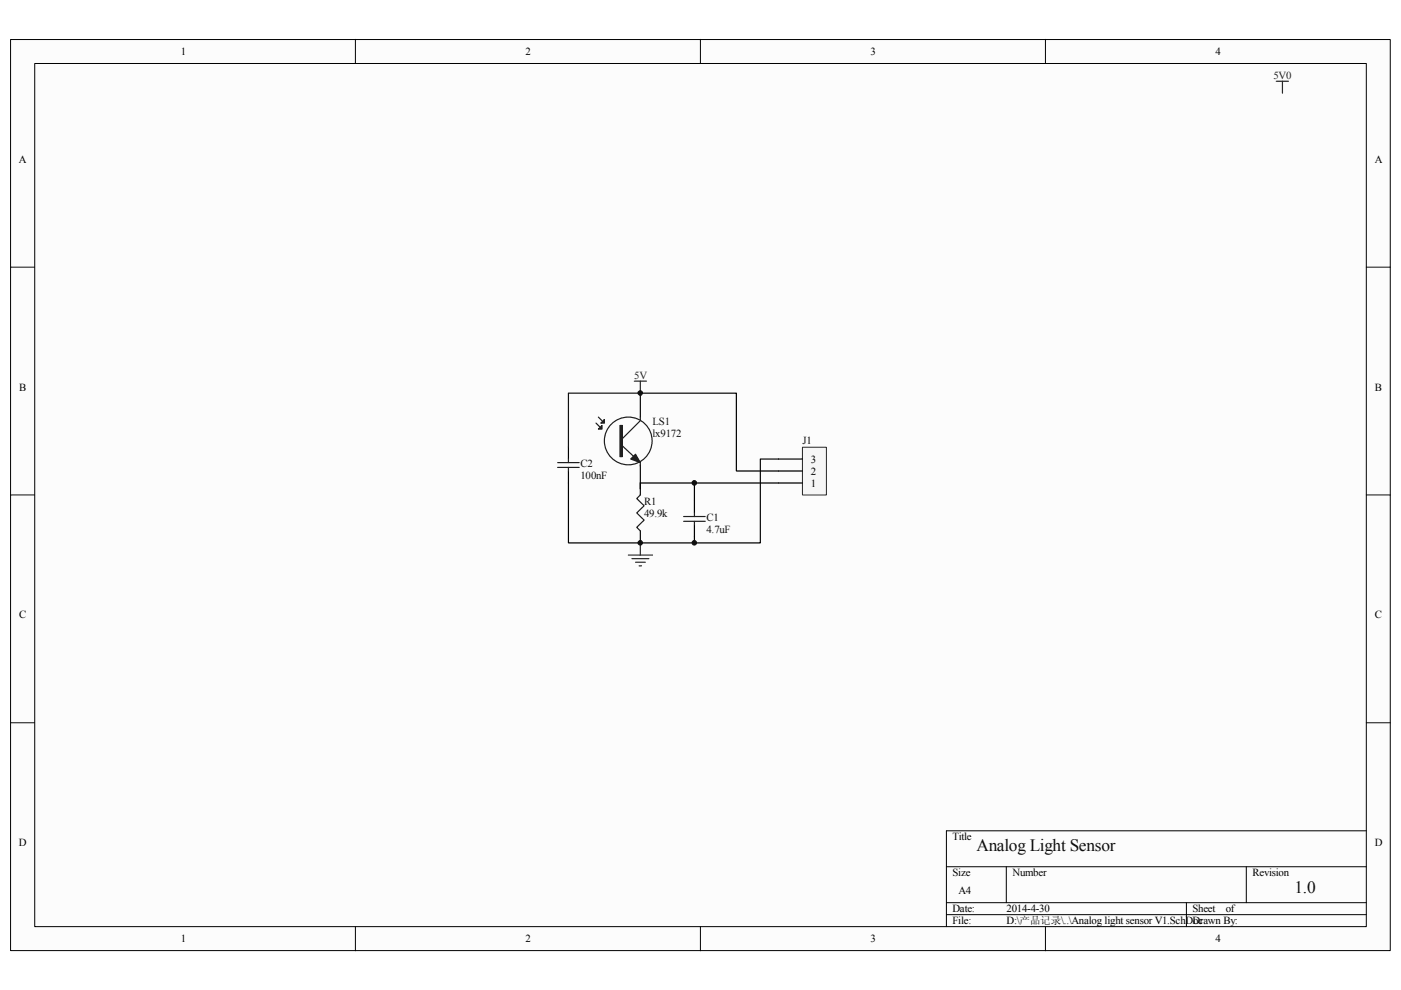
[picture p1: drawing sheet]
<svg xmlns="http://www.w3.org/2000/svg" width="297mm" height="210mm" viewBox="0 0 297 210" stroke-linecap="round" stroke-linejoin="round" font-family="sans-serif">
<path d="M2.3 8.4h292.5v193.1h-292.5z" fill="#fcfcfc"/>
<path d="M2.2 8.4h292.6v193.1h-292.6z" fill="none" stroke="#000" stroke-width=".21"/>
<path d="M7.4 13.5h282.3v183h-282.3z" fill="#fcfcfc"/>
<g fill="none" stroke="#000" stroke-width=".21">
<path d="M7.4 13.5h282.3v183h-282.3zM75.3 8.3v5.1M148.5 8.3v5.1M221.7 8.3v5.1M2.2 56.6h5.1M289.7 56.6h5.1M2.2 104.9h5.1M289.7 104.9h5.1M2.2 153.2h5.1M289.7 153.2h5.1M289.7 176.1h-89v20.4M75.3 196.5v5.1"/>
<path d="M148.5 196.5v5.1M200.7 183.8h89M200.7 191.4h89M200.7 193.9h89M213.4 183.8v7.6M221.7 196.5v5.1M251.5 191.4v5.1M264.2 183.8v7.6"/>
</g>
<path d="M120.5 94.8v2.5M120.5 99.9v2.5M135.8 83.4v5M135.8 98.6v6.3M135.8 112.6v2.5M147.2 106.2v2.6M147.2 111.3v2.5" fill="none" stroke="#000" stroke-width=".25"/>
<path d="M118.2 99.1h4.6M118.2 98.1h4.6M120.5 97.3v.8M120.5 99.1v.8M126.4 89.7l.7 .8M126.9 88.4l.7 .8M135.8 104.9l-.8 .8 1.6 1.5-1.6 1.6 1.6 1.5-1.6 1.5 .8 .8M144.9 110.5h4.6M144.9 109.5h4.6M147.2 108.8v.7M147.2 110.5v.8" fill="none" stroke="#1c1c1c" stroke-width=".25"/>
<path d="M270.6 17.2h2.6M271.9 17.2v2.6M134.5 80.8h2.6M135.8 80.8v2.6M133.2 117.7h5.1M134 118.4h3.6M134.7 119.2h2.1M135.5 120h.5M135.8 115.1v2.6" fill="none" stroke="#262626" stroke-width=".25"/>
<path d="M135.8 83.4h-15.3v11.4" fill="none" stroke="#0e0e0e" stroke-width=".25"/>
<path d="M131.4 90.2h.5v6.6h-.5z" fill-rule="evenodd" fill="#1c1c1c"/>
<path d="M131.4 90.2h.5v6.6h-.5zM131.9 94.5l3.9 3.6v.7M135.8 88.4v.8l-3.9 3.8" fill="none" stroke="#1c1c1c" stroke-width=".25"/>
<path d="M133.7 97.3l1-1 1.1 1.8z" fill="#1c1c1c"/>
<g fill="none" stroke="#1c1c1c" stroke-width=".25">
<path d="M133.7 97.3l1-1 1.1 1.8z"/>
<circle cx="133.2" cy="93.5" r="5.1"/>
</g>
<path d="M127.4 89.7l.7-.8v.8z" fill="#1c1c1c"/>
<path d="M127.4 89.7l.7-.8v.8z" fill="none" stroke="#1c1c1c" stroke-width=".25"/>
<path d="M126.9 91l.7-.8v.8z" fill="#1c1c1c"/>
<path d="M126.9 91l.7-.8v.8z" fill="none" stroke="#1c1c1c" stroke-width=".25"/>
<path d="M120.5 102.4v12.7h26.7v-1.3M135.8 102.4h29.3M147.2 102.4v3.8" fill="none" stroke="#000" stroke-width=".25"/>
<path d="M170.2 94.9h5v10h-5z" fill="#f5f5f5"/>
<path d="M170.1 94.8h5.1v10.1h-5.1z" fill="none" stroke="#262626" stroke-width=".21"/>
<path d="M135.8 83.4h20.3v16.5h14M170.1 97.3h-8.9v17.8h-14M165.1 102.4h5" fill="none" stroke="#000" stroke-width=".25"/>
<circle cx="135.7" cy="115.1" r=".48" fill="#0e0e0e"/>
<circle cx="135.7" cy="115.1" r=".48" fill="none" stroke="#0e0e0e" stroke-width=".21"/>
<circle cx="135.7" cy="83.3" r=".48" fill="#0e0e0e"/>
<circle cx="135.7" cy="83.3" r=".48" fill="none" stroke="#0e0e0e" stroke-width=".21"/>
<circle cx="147.2" cy="115.1" r=".49" fill="#0e0e0e"/>
<circle cx="147.2" cy="115.1" r=".49" fill="none" stroke="#0e0e0e" stroke-width=".21"/>
<circle cx="147.2" cy="102.4" r=".49" fill="#0e0e0e"/>
<circle cx="147.2" cy="102.4" r=".49" fill="none" stroke="#0e0e0e" stroke-width=".21"/>
<g font-size="3.7" fill="#0e0e0e">
<text x="207" y="180.4">Analog Light Sensor</text>
<text x="274.4" y="189.3">1.0</text>
</g>
<g font-size="2.3">
<text x="38.3" y="11.6">1</text>
<text x="111.4" y="11.6">2</text>
<text x="184.6" y="11.6">3</text>
<text x="257.7" y="11.6">4</text>
<text x="4" y="34.5">A</text>
<text x="291.5" y="34.5">A</text>
<text x="4.1" y="82.8">B</text>
<text x="291.5" y="82.8">B</text>
<text x="171.9" y="100.6">2</text>
<text x="171.9" y="98.1">3</text>
<text x="171.9" y="103.2">1</text>
<text x="4.1" y="131.1">C</text>
<text x="291.5" y="131.1">C</text>
<text x="4" y="179.4">D</text>
<text x="201.9" y="178.1">Title</text>
<text x="291.5" y="179.4">D</text>
<text x="201.9" y="185.8">Size</text>
<text x="214.7" y="185.8">Number</text>
<text x="265.6" y="185.8">Revision</text>
<text x="203.2" y="189.6">A4</text>
<text x="201.9" y="193.4">Date:</text>
<text x="201.9" y="196">File:</text>
<text x="213.4" y="193.4">2014-4-30</text>
<text x="213.4" y="196">D:\产产产产\..\Analog light sensor V1.SchDoc</text>
<text x="252.8" y="193.4">Sheet</text>
<text x="252.8" y="196">Drawn By:</text>
<text x="259.9" y="193.4">of</text>
<text x="38.3" y="199.8">1</text>
<text x="111.4" y="199.8">2</text>
<text x="184.6" y="199.8">3</text>
<text x="257.7" y="199.8">4</text>
</g>
<g font-size="2.3" fill="#262626">
<text x="270" y="16.7">5V0</text>
<text x="134.5" y="80.3">5V</text>
</g>
<g font-size="2.3" fill="#0e0e0e">
<text x="138.3" y="90.2">LS1</text>
<text x="138.3" y="92.7">lx9172</text>
<text x="170.1" y="94.2">J1</text>
<text x="123.1" y="99.1">C2</text>
<text x="123.1" y="101.6">100nF</text>
<text x="136.6" y="107">R1</text>
<text x="136.6" y="109.5">49.9k</text>
<text x="149.8" y="110.5">C1</text>
<text x="149.8" y="113.1">4.7uF</text>
</g>
</svg>
